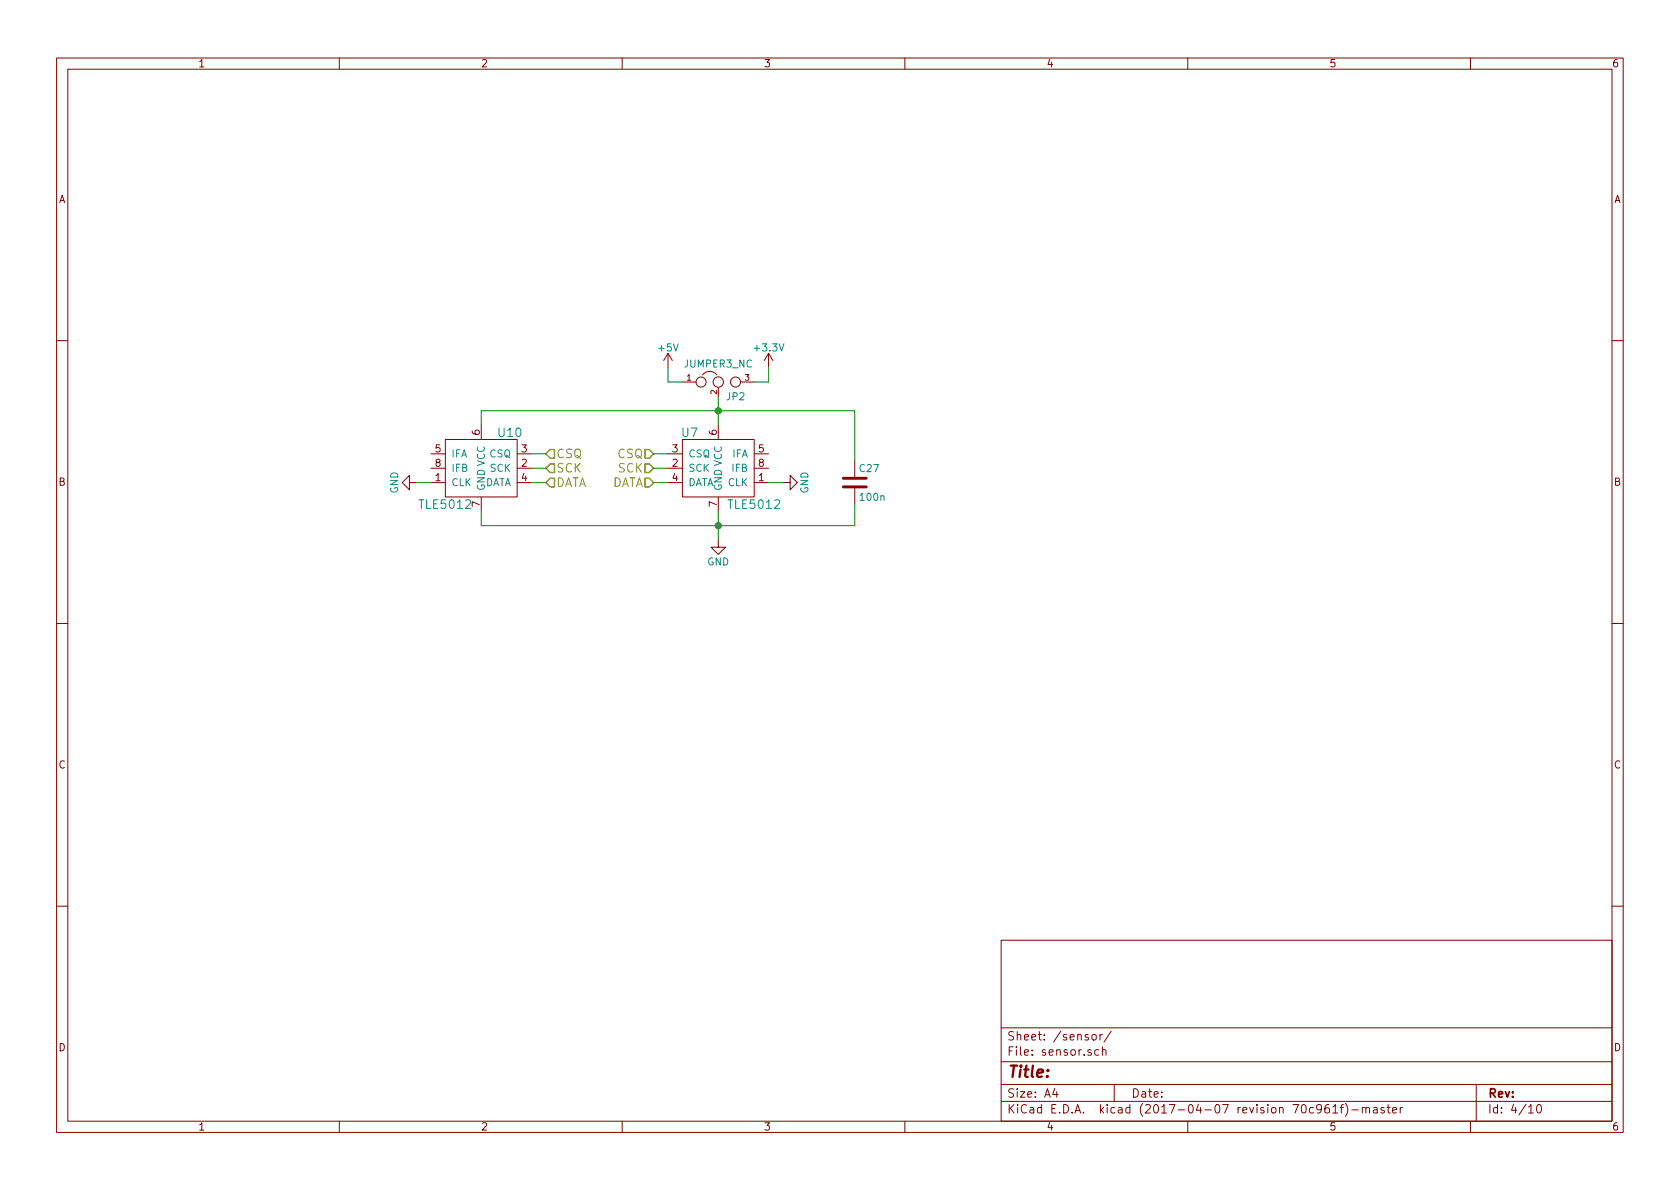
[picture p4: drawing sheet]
EESchema Schematic File Version 2
LIBS:stmbl
LIBS:transistors
LIBS:stm32
LIBS:conn
LIBS:power
LIBS:74xgxx
LIBS:74xx
LIBS:ac-dc
LIBS:actel
LIBS:adc-dac
LIBS:Altera
LIBS:analog_devices
LIBS:analog_switches
LIBS:atmel
LIBS:audio
LIBS:brooktre
LIBS:cmos_ieee
LIBS:cmos4000
LIBS:contrib
LIBS:cypress
LIBS:dc-dc
LIBS:device
LIBS:digital-audio
LIBS:diode
LIBS:display
LIBS:dsp
LIBS:elec-unifil
LIBS:ESD_Protection
LIBS:ftdi
LIBS:gennum
LIBS:graphic
LIBS:hc11
LIBS:intel
LIBS:interface
LIBS:ir
LIBS:Lattice
LIBS:linear
LIBS:logo
LIBS:maxim
LIBS:memory
LIBS:microchip_dspic33dsc
LIBS:microchip_pic10mcu
LIBS:microchip_pic12mcu
LIBS:microchip_pic16mcu
LIBS:microchip_pic18mcu
LIBS:microchip_pic32mcu
LIBS:microchip
LIBS:microcontrollers
LIBS:motor_drivers
LIBS:motorola
LIBS:msp430
LIBS:nordicsemi
LIBS:nxp_armmcu
LIBS:onsemi
LIBS:opto
LIBS:Oscillators
LIBS:philips
LIBS:Power_Management
LIBS:powerint
LIBS:pspice
LIBS:references
LIBS:regul
LIBS:relays
LIBS:rfcom
LIBS:sensors
LIBS:silabs
LIBS:siliconi
LIBS:stm8
LIBS:supertex
LIBS:switches
LIBS:texas
LIBS:transf
LIBS:ttl_ieee
LIBS:valves
LIBS:video
LIBS:Xicor
LIBS:stmsp-cache
EELAYER 26 0
EELAYER END
$Descr A4 11693 8268
encoding utf-8
Sheet 4 10
Title ""
Date ""
Rev ""
Comp ""
Comment1 ""
Comment2 ""
Comment3 ""
Comment4 ""
$EndDescr
$Comp
L C C27
U 1 1
P 5950 3350
F 0 "C27" H 5975 3450 50  0000 L CNN
F 1 "100n" H 5975 3250 50  0000 L CNN
F 2 "stmbl:C_0603" H 5988 3200 50  0001 C CNN
F 3 "" H 5950 3350 50  0000 C CNN
	1    5950 3350
	1    0    0    -1  
$EndComp
$Comp
L TLE5012 U7
U 1 1
P 5000 3250
F 0 "U7" H 4800 3500 60  0000 C CNN
F 1 "TLE5012" H 5250 3000 60  0000 C CNN
F 2 "stmbl:SOIC-8-N" H 4950 3250 60  0001 C CNN
F 3 "" H 4950 3250 60  0001 C CNN
	1    5000 3250
	1    0    0    -1  
$EndComp
$Comp
L GND #PWR031
U 1 1
P 5450 3350
F 0 "#PWR031" H 5450 3100 50  0001 C CNN
F 1 "GND" H 5450 3200 50  0000 C CNN
F 2 "" H 5450 3350 50  0000 C CNN
F 3 "" H 5450 3350 50  0000 C CNN
	1    5450 3350
	0    -1   -1   0   
$EndComp
Wire Wire Line
	5450 3350 5350 3350
Text HLabel 4550 3150 0    60   Input ~ 0
CSQ
Text HLabel 4550 3250 0    60   Input ~ 0
SCK
Text HLabel 4550 3350 0    60   Input ~ 0
DATA
Wire Wire Line
	4550 3350 4650 3350
Wire Wire Line
	4550 3250 4650 3250
Wire Wire Line
	4550 3150 4650 3150
$Comp
L GND #PWR032
U 1 1
P 5000 3750
F 0 "#PWR032" H 5000 3500 50  0001 C CNN
F 1 "GND" H 5000 3600 50  0000 C CNN
F 2 "" H 5000 3750 50  0000 C CNN
F 3 "" H 5000 3750 50  0000 C CNN
	1    5000 3750
	1    0    0    -1  
$EndComp
Wire Wire Line
	5000 3550 5000 3750
$Comp
L +5V #PWR033
U 1 1
P 4650 2550
F 0 "#PWR033" H 4650 2400 50  0001 C CNN
F 1 "+5V" H 4650 2690 50  0000 C CNN
F 2 "" H 4650 2550 50  0000 C CNN
F 3 "" H 4650 2550 50  0000 C CNN
	1    4650 2550
	1    0    0    -1  
$EndComp
Wire Wire Line
	5000 2750 5000 2950
$Comp
L +3.3V #PWR034
U 1 1
P 5350 2550
F 0 "#PWR034" H 5350 2400 50  0001 C CNN
F 1 "+3.3V" H 5350 2690 50  0000 C CNN
F 2 "" H 5350 2550 50  0000 C CNN
F 3 "" H 5350 2550 50  0000 C CNN
	1    5350 2550
	1    0    0    -1  
$EndComp
$Comp
L JUMPER3_NC JP2
U 1 1
P 5000 2650
F 0 "JP2" H 5050 2550 50  0000 L CNN
F 1 "JUMPER3_NC" H 5000 2750 50  0000 C BNN
F 2 "stmbl:SOLDER_JUMPER_3_NC" H 5000 2650 50  0001 C CNN
F 3 "" H 5000 2650 50  0000 C CNN
	1    5000 2650
	1    0    0    -1  
$EndComp
Wire Wire Line
	4650 2550 4650 2650
Wire Wire Line
	4650 2650 4750 2650
Wire Wire Line
	5250 2650 5350 2650
Wire Wire Line
	5350 2650 5350 2550
Wire Wire Line
	5950 2850 5950 3200
Wire Wire Line
	3350 2850 5950 2850
Connection ~ 5000 2850
Wire Wire Line
	3350 3650 5950 3650
Wire Wire Line
	5950 3650 5950 3500
Connection ~ 5000 3650
$Comp
L TLE5012 U10
U 1 1
P 3350 3250
F 0 "U10" H 3150 3500 60  0000 C CNN
F 1 "TLE5012" H 3600 3000 60  0000 C CNN
F 2 "stmbl:SOIC-8-N" H 3300 3250 60  0001 C CNN
F 3 "" H 3300 3250 60  0001 C CNN
	1    3350 3250
	-1   0    0    -1  
$EndComp
Text HLabel 3800 3150 2    60   Input ~ 0
CSQ
Text HLabel 3800 3250 2    60   Input ~ 0
SCK
Text HLabel 3800 3350 2    60   Input ~ 0
DATA
Wire Wire Line
	3800 3350 3700 3350
Wire Wire Line
	3800 3250 3700 3250
Wire Wire Line
	3800 3150 3700 3150
Wire Wire Line
	3350 3650 3350 3550
Wire Wire Line
	3350 2850 3350 2950
$Comp
L GND #PWR035
U 1 1
P 2900 3350
F 0 "#PWR035" H 2900 3100 50  0001 C CNN
F 1 "GND" H 2900 3200 50  0000 C CNN
F 2 "" H 2900 3350 50  0000 C CNN
F 3 "" H 2900 3350 50  0000 C CNN
	1    2900 3350
	0    1    1    0   
$EndComp
Wire Wire Line
	2900 3350 3000 3350
$EndSCHEMATC
